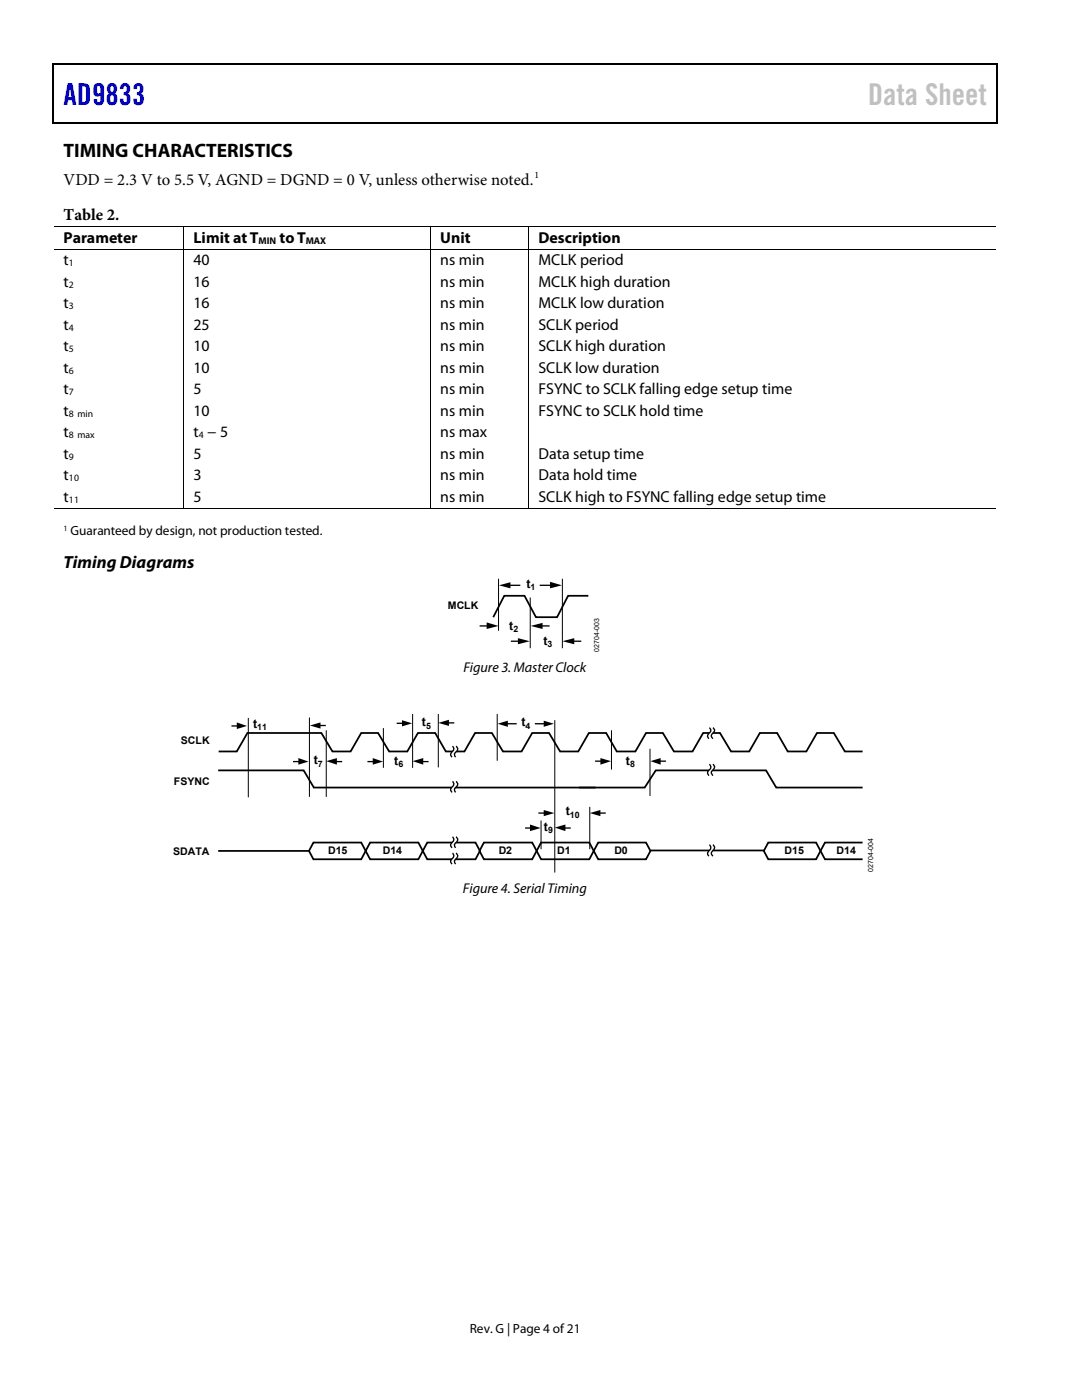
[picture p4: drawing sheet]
<svg xmlns="http://www.w3.org/2000/svg" width="216mm" height="279mm" viewBox="0 0 216 279" stroke-linecap="round" stroke-linejoin="round" font-family="sans-serif">
<g fill="#000">
<path d="M10.5 12.7h.3v1h-.3zM10.5 12.7h.3v.3h-.3zM133.3 12.7h.3v.3h-.3zM198.8 12.7h.2v1h-.2zM198.8 12.7h.2v.3h-.2zM10.5 24.4h.3v.2h-.3zM133.1 24.4h.2v.2h-.2zM198.8 24.4h.2v.2h-.2zM36.6 45.1h.2v.2h-.2zM36.6 49.6h.2v.2h-.2zM85.9 45.1h.1v.2h-.1zM85.9 49.6h.1v.2h-.1z"/>
<path d="M105.5 45.1h.1v.2h-.1zM105.5 49.6h.1v.2h-.1zM36.6 101.3h.2v.2h-.2zM85.9 101.3h.1v.2h-.1zM99.6 116.8l2.2-.6v1.2zM105.5 101.3h.1v.2h-.1zM109.8 116.1l2.3 .7-2.3 .6zM97.1 124.2l2.4 .7-2.4 .6zM103.3 127.4l2.4 .6-2.4 .6zM105.9 124.9l2.4-.6v1.2zM112.2 128l2.4-.6v1.2zM47.2 144.2l2.1 .7-2.1 .6z"/>
<path d="M59.5 151.3l2.1 .7-2.1 .6zM61.8 144.8l2.2-.6v1.2zM65.1 151.9l2.1-.6v1.3zM74.4 151.3l2 .7-2 .6zM80.2 143.7l2 .7-2 .6zM82.3 151.9l2.2-.6v1.3zM87.5 144.3l2.1-.6v1.2zM99.3 144.4l2-.6v1.3zM108.5 143.8l2 .6-2 .7zM119.8 151.3l2.1 .6-2.1 .7zM129.8 151.9l2-.6v1.3zM105.8 164.5l2.1 .8-2.1 .6z"/>
<path d="M108.5 161.7l2.1 .6-2.1 .6zM110.7 165.2l2.1-.7v1.4zM117.7 162.3l2.1-.6v1.2z"/>
</g>
<path d="M10.7 13.7v10.7M10.8 12.8h122.5M133.6 12.8h65.2M198.9 13.7v10.7M10.8 24.5h188" fill="none" stroke="#000" stroke-width=".25"/>
<g fill="none" stroke="#000" stroke-width=".2">
<path d="M10.8 45.2h25.8M10.8 49.7h25.8M36.7 45.3v4.3M36.7 49.8v51.5M36.8 45.2h49.1M36.8 49.7h49.1M85.9 45.3v4.3M85.9 49.8v51.5M86 45.2h19.5M86 49.7h19.5M105.5 45.3v4.3M105.5 49.8v51.5"/>
<path d="M105.6 45.2h93.2M105.6 49.7h93.2M10.8 101.4h25.8M36.8 101.4h49.1M86 101.4h19.5M99.5 115.5v10.4M105.6 101.4h93.2M105.8 119.3v10.1M112.2 115.5v13.9M49.5 143.4v15.6M61.7 143.3v15.6M65.1 145.8v13.1"/>
<path d="M76.5 145.4v7.7M82.3 142.6v10.5M87.5 142.5v10.5M99.2 142.6v9.1M110.7 143.8v30.2M122 145.8v7.7M129.7 149.5v9.3M108 163.8v5.6M117.7 161.1v8.3"/>
</g>
<g fill="none" stroke="#000" stroke-width=".26">
<path d="M101.2 116.8h9.3M95.7 124.9h1.8M101.9 128h1.9M107.8 124.9h1.9M114.1 128h1.9M46.2 144.9h1.5M58.5 152h1.5M63.5 144.8h1.5M66.8 152h1.5M73.3 152h1.5M79.2 144.4h1.5M84 152h1.5"/>
<path d="M89.1 144.3h1.5M90.3 148.9l.2 .3v.3l-.6 1.1 .3 .5M90.3 155.9l.2 .3v.4l-.6 1 .3 .5M91 148.9l.3 .3v.3l-.6 1.1 .2 .5M91 155.9l.3 .3v.4l-.6 1 .2 .5M100.9 144.4h2.2M106.7 144.4h2.2M118.7 151.9h1.5M131.4 151.9h1.5M141.5 145.2l.3 .6-.6 1.1 .3 .5M141.5 152.5l.3 .6-.6 1.1 .3 .6M142.2 145.2l.3 .3 .1 .3-.7 1.1 .3 .5"/>
<path d="M142.2 152.5l.3 .3 .1 .3-.7 1.1 .3 .6M90.3 167l.2 .3v.3l-.6 1.1 .3 .5M90.3 170.3l.2 .3v.3l-.6 1 .3 .6M91 167l.3 .3v.3l-.6 1.1 .2 .5M91 170.3l.3 .3v.3l-.6 1 .2 .6M104.8 165.3h1.4M107.4 162.3h1.5M112.4 165.3h1.5M119.4 162.3h1.5M141.5 168.6l.3 .6-.6 1.1 .3 .6M142.2 168.6l.3 .3 .1 .3-.7 1.1 .3 .6"/>
</g>
<path d="M104 116h3.6v1.6h-3.6z" fill="#fff" stroke="#fff" stroke-width=".26"/>
<g fill="none" stroke="#000" stroke-width=".35">
<path d="M117.4 118.9h-4l-2.2 4.3h-4.3l-2.2-4.3h-4.1l-2.2 4.3M43.5 153.7h17.1l2 3.5h56.2M43.6 150h3.6l2.2-3.7h14.7l2.2 3.7h3.7l2.1-3.7h3.3l2.2 3.7h3.7l2.1-3.7h3.4l2.2 3.7h3.7l2.1-3.7h3.4l2.2 3.7h3.7l2.1-3.7h3.4l2.2 3.7h3.6l2.1-3.7h3.5l2.1 3.7h3.7l2.1-3.7h3.4l2.2 3.7h3.7l2.1-3.7h3.4l2.2 3.7h3.6l2.1-3.7h3.5l2.1 3.7h3.7l2.1-3.7h3.4l2.2 3.7h3.5M115.6 157.2h13l2.2-3.5h22.1l2 3.5h17.2M43.5 169.8h18.2M62.5 168.2h9.6l.9 1.6-.9 1.7h-9.6l-.8-1.7zM73.8 168.2h9.7l.9 1.6-.9 1.7h-9.7l-.8-1.7zM85.2 168.2h9.7l.9 1.6-.9 1.7h-9.7l-.8-1.7zM96.6 168.2h9.6l.9 1.6-.9 1.7h-9.6l-.9-1.7zM108 168.2h9.6l.9 1.6-.9 1.7h-9.6l-.9-1.7zM119.4 168.2h9.5l.9 1.6-.9 1.7h-9.5l-.9-1.7zM129.8 169.7h22.8"/>
<path d="M153.3 168.2h9.5l.9 1.6-.9 1.7h-9.5l-.9-1.7zM172.1 168.2h-7.5l-.9 1.6 .9 1.7h7.5"/>
</g>
<path d="M90.6 148.9l.3 .6-.6 1.1 .3 .5M90.6 155.9l.3 .7-.6 1 .3 .5M141.9 145.2l.3 .6-.6 1.1 .2 .5M141.9 152.5l.3 .3v.3l-.6 1.1 .2 .6M90.6 167l.3 .6-.6 1.1 .3 .5M90.6 170.3l.3 .6-.6 1 .3 .6M141.9 168.6l.3 .3v.3l-.6 1.1 .2 .6" fill="none" stroke="#fff" stroke-width=".62" stroke-linecap="butt"/>
<text font-size="6" fill="#00f" x="12.7" y="21">AD9833</text>
<text font-size="6" fill="#c0c0c0" x="173.2" y="21">Data Sheet</text>
<text font-size="3.9" x="12.7" y="31.3">TIMING CHARACTERISTICS</text>
<text font-size="3.5" x="12.7" y="113.5">Timing Diagrams</text>
<g font-size="3.3">
<text x="12.7" y="36.8">VDD = 2.3 V to 5.5 V, AGND = DGND = 0 V, unless otherwise noted.</text>
<text x="12.7" y="43.9">Table 2.</text>
</g>
<g font-size="3.2">
<text x="12.7" y="48.5">Parameter</text>
<text x="12.7" y="52.9">t</text>
<text x="38.6" y="52.9">40</text>
<text x="38.6" y="48.5">Limit at T</text>
<text x="55.8" y="48.5">toT</text>
<text x="87.8" y="48.5">Unit</text>
<text x="87.8" y="52.9">ns min</text>
<text x="107.4" y="48.5">Description</text>
<text x="107.4" y="52.9">MCLK period</text>
<text x="12.7" y="57.2">t</text>
<text x="38.6" y="57.2">16</text>
<text x="87.8" y="57.2">ns min</text>
<text x="107.4" y="57.2">MCLK high duration</text>
<text x="12.7" y="61.5">t</text>
<text x="12.7" y="65.8">t</text>
<text x="38.6" y="61.5">16</text>
<text x="38.6" y="65.8">25</text>
<text x="87.8" y="61.5">ns min</text>
<text x="87.8" y="65.8">ns min</text>
<text x="107.4" y="61.5">MCLK low duration</text>
<text x="107.4" y="65.8">SCLK period</text>
<text x="12.7" y="70.1">t</text>
<text x="38.6" y="70.1">10</text>
<text x="87.8" y="70.1">ns min</text>
<text x="107.4" y="70.1">SCLK high duration</text>
<text x="12.7" y="74.4">t</text>
<text x="38.6" y="74.4">10</text>
<text x="87.8" y="74.4">ns min</text>
<text x="107.4" y="74.4">SCLK low duration</text>
<text x="12.7" y="78.7">t</text>
<text x="12.7" y="83">t</text>
<text x="38.6" y="78.7">5</text>
<text x="38.6" y="83">10</text>
<text x="87.8" y="78.7">ns min</text>
<text x="87.8" y="83">ns min</text>
<text x="107.4" y="78.7">FSYNC to SCLK falling edge setup time</text>
<text x="107.4" y="83">FSYNC to SCLK hold time</text>
<text x="12.7" y="87.3">t</text>
<text x="38.6" y="87.3">t − 5</text>
<text x="87.8" y="87.3">ns max</text>
<text x="12.7" y="91.6">t</text>
<text x="12.7" y="95.9">t</text>
<text x="38.6" y="91.6">5</text>
<text x="38.6" y="95.9">3</text>
<text x="87.8" y="91.6">ns min</text>
<text x="87.8" y="95.9">ns min</text>
<text x="107.4" y="91.6">Data setup time</text>
<text x="107.4" y="95.9">Data hold time</text>
<text x="12.7" y="100.2">t</text>
<text x="38.6" y="100.2">5</text>
<text x="87.8" y="100.2">ns min</text>
<text x="107.4" y="100.2">SCLK high to FSYNC falling edge setup time</text>
</g>
<g font-size="2.8">
<text x="92.5" y="134.1">Figure 3. Master Clock</text>
<text x="92.4" y="178.3">Figure 4. Serial Timing</text>
</g>
<g font-size="2.7">
<text x="14.1" y="106.8">Guaranteed by design, not production tested.</text>
<text x="93.7" y="266">Rev. G | Page 4 of21</text>
</g>
<g font-size="2.5">
<text x="50.5" y="145.3">t</text>
<text x="84.2" y="145">t</text>
<text x="104" y="145">t</text>
<text x="62.6" y="152.6">t</text>
<text x="78.7" y="152.6">t</text>
<text x="124.9" y="152.6">t</text>
<text x="108.5" y="165.8">t</text>
<text x="112.9" y="162.7">t</text>
</g>
<g font-size="2.4">
<text x="105" y="117.3">t</text>
<text x="101.6" y="125.7">t</text>
<text x="108.5" y="128.7">t</text>
</g>
<g font-size="2.1">
<text x="89.4" y="121.5">MCLK</text>
<text x="36.1" y="148.6">SCLK</text>
<text x="34.7" y="156.7">FSYNC</text>
<text x="34.6" y="170.6">SDATA</text>
<text x="65.5" y="170.5">D15</text>
<text x="76.4" y="170.5">D14</text>
<text x="99.5" y="170.5">D2</text>
<text x="111.2" y="170.5">D1</text>
<text x="122.6" y="170.5">D0</text>
<text x="156.6" y="170.5">D15</text>
<text x="166.9" y="170.5">D14</text>
</g>
<g font-size="1.9">
<text x="106.6" y="35.6">1</text>
<text x="13.8" y="53.1">1</text>
<text x="51.6" y="48.6">MIN</text>
<text x="61" y="48.6">MAX</text>
<text x="13.8" y="57.4">2</text>
<text x="13.8" y="61.7">3</text>
<text x="13.8" y="66">4</text>
<text x="13.8" y="70.3">5</text>
<text x="13.8" y="74.6">6</text>
<text x="13.8" y="78.9">7</text>
<text x="13.8" y="83.2">8 min</text>
<text x="13.8" y="87.5">8 max</text>
<text x="39.7" y="87.5">4</text>
<text x="13.8" y="91.8">9</text>
<text x="13.8" y="96.1">10</text>
<text x="13.8" y="100.4">11</text>
</g>
<g font-size="1.8">
<text x="51.3" y="145.8">11</text>
<text x="85" y="145.5">5</text>
<text x="104.8" y="145.5">4</text>
<text x="63.4" y="153.1">7</text>
<text x="79.5" y="153.1">6</text>
<text x="125.7" y="153.1">8</text>
<text x="109.4" y="166.3">9</text>
<text x="113.7" y="163.2">10</text>
</g>
<g font-size="1.7">
<text x="105.8" y="117.8">1</text>
<text x="102.4" y="126.2">2</text>
<text x="109.3" y="129.2">3</text>
</g>
<text font-size="1.6" x="12.7" y="106">1</text>
<g font-size="1.4">
<text x="119.5" y="130.1" transform="rotate(-90 119.5 130.1)">02704-003</text>
<text x="174.2" y="174" transform="rotate(-90 174.2 174)">02704-004</text>
</g>
</svg>
